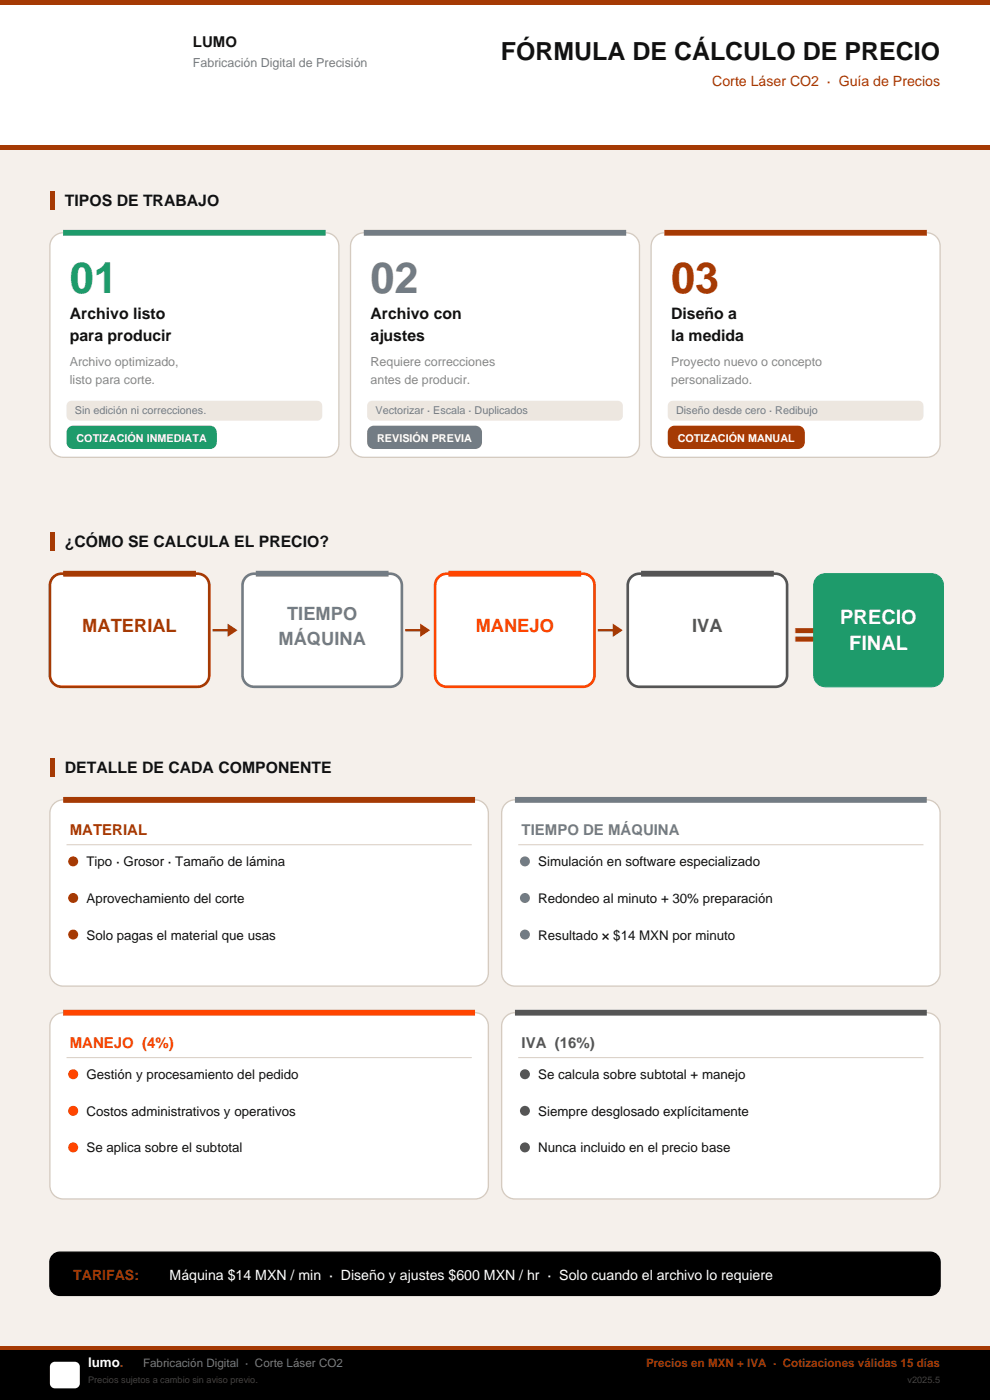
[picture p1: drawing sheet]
<svg xmlns="http://www.w3.org/2000/svg" width="210mm" height="297mm" viewBox="0 0 210 297" stroke-linecap="round" stroke-linejoin="round" font-family="sans-serif">
<path d="M0 0h210v297h-210z" fill-rule="evenodd" fill="#f5f0eb"/>
<path d="M0 0h210v31.8h-210z" fill-rule="evenodd" fill="#fff"/>
<g fill="#a53a04">
<path d="M0 30.7h210v1.1h-210z" fill-rule="evenodd"/>
<path d="M0 0h210v1.1h-210z" fill-rule="evenodd"/>
<path d="M10.6 40.6h1v3.8h-1z" fill-rule="evenodd"/>
</g>
<path d="M11.2 50.4a2.82 2.82 0 0 1 2.2-1h55.7a2.82 2.82 0 0 1 2.8 2.8v42a2.82 2.82 0 0 1-2.8 2.8h-55.7a2.82 2.82 0 0 1-2.8-2.8v-42l.1-.6z" fill-rule="evenodd" fill="#fff" stroke="#d5cbc0" stroke-width=".28"/>
<path d="M13.4 49.4h55.7" fill="none" stroke="#1e9b6b" stroke-width="1.2" stroke-linecap="butt"/>
<path d="M14.3 85.5l.9-.5h52.1a1.06 1.06 0 0 1 1.1 1.1v2.1a1.06 1.06 0 0 1-1.1 1.1h-52.1a1.06 1.06 0 0 1-1.1-1.1v-2.1z" fill-rule="evenodd" fill="#ede7e0"/>
<path d="M14.4 90.9l.7-.5 .4-.1h29.1a1.41 1.41 0 0 1 1.4 1.4v2.1a1.41 1.41 0 0 1-1.4 1.4h-29.1a1.41 1.41 0 0 1-1.4-1.4v-2.1z" fill-rule="evenodd" fill="#1e9b6b"/>
<path d="M75 50.4a2.82 2.82 0 0 1 2.2-1h55.6a2.82 2.82 0 0 1 2.8 2.8v42a2.82 2.82 0 0 1-2.8 2.8h-55.6a2.82 2.82 0 0 1-2.8-2.8v-42v-.6z" fill-rule="evenodd" fill="#fff" stroke="#d5cbc0" stroke-width=".28"/>
<path d="M77.2 49.4h55.6" fill="none" stroke="#737c84" stroke-width="1.2" stroke-linecap="butt"/>
<path d="M78.1 85.5l.8-.5h52.2a1.06 1.06 0 0 1 1 1.1v2.1a1.06 1.06 0 0 1-1 1.1h-52.2a1.06 1.06 0 0 1-1-1.1v-2.1z" fill-rule="evenodd" fill="#ede7e0"/>
<path d="M78.2 90.9l.6-.5 .5-.1h21.5a1.41 1.41 0 0 1 1.4 1.4v2.1a1.41 1.41 0 0 1-1.4 1.4h-21.5a1.41 1.41 0 0 1-1.4-1.4v-2.1z" fill-rule="evenodd" fill="#737c84"/>
<path d="M138.7 50.4a2.82 2.82 0 0 1 2.2-1h55.7a2.82 2.82 0 0 1 2.8 2.8v42a2.82 2.82 0 0 1-2.8 2.8h-55.7a2.82 2.82 0 0 1-2.8-2.8v-42l.1-.6z" fill-rule="evenodd" fill="#fff" stroke="#d5cbc0" stroke-width=".28"/>
<path d="M140.9 49.4h55.7" fill="none" stroke="#a53a04" stroke-width="1.2" stroke-linecap="butt"/>
<path d="M141.9 85.5l.8-.5h52.1a1.06 1.06 0 0 1 1.1 1.1v2.1a1.06 1.06 0 0 1-1.1 1.1h-52.1a1.06 1.06 0 0 1-1.1-1.1v-2.1z" fill-rule="evenodd" fill="#ede7e0"/>
<g fill="#a53a04">
<path d="M141.9 90.9l.7-.5 .5-.1h26.2a1.41 1.41 0 0 1 1.4 1.4v2.1a1.41 1.41 0 0 1-1.4 1.4h-26.2a1.41 1.41 0 0 1-1.5-1.4v-2.1z" fill-rule="evenodd"/>
<path d="M10.6 112.9h1v3.9h-1z" fill-rule="evenodd"/>
</g>
<path d="M11.5 122.3l1-.5 .6-.1h28.8a2.47 2.47 0 0 1 2.5 2.5v19a2.47 2.47 0 0 1-2.5 2.5h-28.8a2.47 2.47 0 0 1-2.5-2.5v-19a2.46 2.46 0 0 1 .9-1.9z" fill-rule="evenodd" fill="#fff" stroke="#a53a04" stroke-width=".56"/>
<path d="M13.4 121.7h28.2" fill="none" stroke="#a53a04" stroke-width="1.2" stroke-linecap="butt"/>
<path d="M45.1 133.7h4.6" fill="none" stroke="#a53a04" stroke-width=".49"/>
<path d="M48.3 132.3l2.1 1.4-2.1 1.4z" fill="#a53a04"/>
<path d="M52.4 122.3l.9-.5 .6-.1h28.9a2.47 2.47 0 0 1 2.4 2.5v19a2.47 2.47 0 0 1-2.4 2.5h-28.9a2.47 2.47 0 0 1-2.5-2.5v-19a2.46 2.46 0 0 1 1-1.9z" fill-rule="evenodd" fill="#fff" stroke="#737c84" stroke-width=".56"/>
<path d="M54.3 121.7h28.1" fill="none" stroke="#737c84" stroke-width="1.2" stroke-linecap="butt"/>
<path d="M86 133.7h4.5" fill="none" stroke="#a53a04" stroke-width=".49"/>
<path d="M89.1 132.3l2.1 1.4-2.1 1.4z" fill="#a53a04"/>
<path d="M93.2 122.3l1-.5 .6-.1h28.8a2.47 2.47 0 0 1 2.5 2.5v19a2.47 2.47 0 0 1-2.5 2.5h-28.8a2.47 2.47 0 0 1-2.5-2.5v-19a2.46 2.46 0 0 1 .9-1.9z" fill-rule="evenodd" fill="#fff" stroke="#ff4500" stroke-width=".56"/>
<path d="M95.1 121.7h28.2" fill="none" stroke="#ff4500" stroke-width="1.2" stroke-linecap="butt"/>
<path d="M126.8 133.7h4.6" fill="none" stroke="#a53a04" stroke-width=".49"/>
<path d="M130 132.3l2.1 1.4-2.1 1.4z" fill="#a53a04"/>
<path d="M134.1 122.3l1-.5 .5-.1h28.9a2.47 2.47 0 0 1 2.5 2.5v19a2.47 2.47 0 0 1-2.5 2.5h-28.9a2.47 2.47 0 0 1-2.4-2.5v-19a2.46 2.46 0 0 1 .9-1.9z" fill-rule="evenodd" fill="#fff" stroke="#555" stroke-width=".56"/>
<path d="M136 121.7h28.1" fill="none" stroke="#555" stroke-width="1.2" stroke-linecap="butt"/>
<path d="M173.5 122.3l1-.5 .6-.1h22.6a2.47 2.47 0 0 1 2.4 2.5v19a2.47 2.47 0 0 1-2.4 2.5h-22.6a2.47 2.47 0 0 1-2.5-2.5v-19a2.46 2.46 0 0 1 .9-1.9z" fill-rule="evenodd" fill="#1e9b6b" stroke="#1e9b6b" stroke-width=".21"/>
<path d="M10.6 160.9h1v3.8h-1z" fill-rule="evenodd" fill="#a53a04"/>
<path d="M11.6 170.3l1.2-.5 .6-.1h87.4a2.82 2.82 0 0 1 2.8 2.8v33.9a2.82 2.82 0 0 1-2.8 2.8h-87.4a2.82 2.82 0 0 1-2.8-2.8v-33.9a2.82 2.82 0 0 1 1-2.2z" fill-rule="evenodd" fill="#fff" stroke="#d5cbc0" stroke-width=".28"/>
<path d="M13.4 169.7h87.4" fill="none" stroke="#a53a04" stroke-width="1.2" stroke-linecap="butt"/>
<path d="M14.1 179.2h86" fill="none" stroke="#d5cbc0" stroke-width=".21"/>
<g fill="#a53a04">
<circle cx="15.5" cy="182.7" r="1.06"/>
<circle cx="15.5" cy="190.5" r="1.06"/>
<circle cx="15.5" cy="198.3" r="1.06"/>
</g>
<path d="M107.5 170.3l1.1-.5 .6-.1h87.4a2.82 2.82 0 0 1 2.8 2.8v33.9a2.82 2.82 0 0 1-2.8 2.8h-87.4a2.82 2.82 0 0 1-2.8-2.8v-33.9a2.82 2.82 0 0 1 1.1-2.2z" fill-rule="evenodd" fill="#fff" stroke="#d5cbc0" stroke-width=".28"/>
<path d="M109.2 169.7h87.4" fill="none" stroke="#737c84" stroke-width="1.2" stroke-linecap="butt"/>
<path d="M109.9 179.2h86" fill="none" stroke="#d5cbc0" stroke-width=".21"/>
<g fill="#737c84">
<circle cx="111.3" cy="182.7" r="1.06"/>
<circle cx="111.3" cy="190.5" r="1.06"/>
<circle cx="111.3" cy="198.3" r="1.06"/>
</g>
<path d="M11.6 215.5l1.2-.6 .6-.1h87.4a2.82 2.82 0 0 1 2.8 2.9v33.8a2.82 2.82 0 0 1-2.8 2.9h-87.4a2.82 2.82 0 0 1-2.8-2.9v-33.8a2.82 2.82 0 0 1 1-2.2z" fill-rule="evenodd" fill="#fff" stroke="#d5cbc0" stroke-width=".28"/>
<path d="M13.4 214.8h87.4" fill="none" stroke="#ff4500" stroke-width="1.2" stroke-linecap="butt"/>
<path d="M14.1 224.4h86" fill="none" stroke="#d5cbc0" stroke-width=".21"/>
<g fill="#ff4500">
<circle cx="15.5" cy="227.9" r="1.06"/>
<circle cx="15.5" cy="235.7" r="1.06"/>
<circle cx="15.5" cy="243.4" r="1.06"/>
</g>
<path d="M107.5 215.5l1.1-.6 .6-.1h87.4a2.82 2.82 0 0 1 2.8 2.9v33.8a2.82 2.82 0 0 1-2.8 2.9h-87.4a2.82 2.82 0 0 1-2.8-2.9v-33.8a2.82 2.82 0 0 1 1.1-2.2z" fill-rule="evenodd" fill="#fff" stroke="#d5cbc0" stroke-width=".28"/>
<path d="M109.2 214.8h87.4" fill="none" stroke="#555" stroke-width="1.2" stroke-linecap="butt"/>
<path d="M109.9 224.4h86" fill="none" stroke="#d5cbc0" stroke-width=".21"/>
<g fill="#555">
<circle cx="111.3" cy="227.9" r="1.06"/>
<circle cx="111.3" cy="235.7" r="1.06"/>
<circle cx="111.3" cy="243.4" r="1.06"/>
</g>
<path d="M11.2 266.3l.9-.6 .6-.1h184.6a2.12 2.12 0 0 1 2.1 2.2v4.9a2.12 2.12 0 0 1-2.1 2.1h-184.6a2.12 2.12 0 0 1-2.1-2.1v-4.9l.1-.6z" fill-rule="evenodd" fill="#000" stroke="#000" stroke-width=".28"/>
<path d="M0 286.4h210v10.6h-210z" fill-rule="evenodd" fill="#000"/>
<path d="M0 285.7h210v.7h-210z" fill-rule="evenodd" fill="#a53a04"/>
<path d="M11 289.1l.6-.2h4.3a1.06 1.06 0 0 1 1 1v3.6a1.06 1.06 0 0 1-1 1h-4.3a1.06 1.06 0 0 1-1-1v-3.6z" fill-rule="evenodd" fill="#fff"/>
<text font-size="9.2" fill="#1e9b6b" x="14.8" y="62.1">01</text>
<text font-size="9.2" fill="#737c84" x="78.6" y="62.1">02</text>
<text font-size="9.2" fill="#a53a04" x="142.4" y="62.1">03</text>
<text font-size="8.5" fill="#a53a04" x="168.4" y="136.9">=</text>
<text font-size="5.3" fill="#111" x="106.2" y="12.7">FÓRMULA DE CÁLCULO DE PRECIO</text>
<g font-size="4.2" fill="#fff">
<text x="178.2" y="132.3">PRECIO</text>
<text x="180.1" y="137.9">FINAL</text>
</g>
<g font-size="3.9" fill="#737c84">
<text x="60.9" y="131.6">TIEMPO</text>
<text x="59.1" y="136.9">MÁQUINA</text>
</g>
<text font-size="3.9" fill="#a53a04" x="17.5" y="134.1">MATERIAL</text>
<text font-size="3.9" fill="#ff4500" x="100.9" y="134.1">MANEJO</text>
<text font-size="3.9" fill="#555" x="146.8" y="134.1">IVA</text>
<g font-size="3.4" fill="#111">
<text x="13.8" y="43.7">TIPOS DE TRABAJO</text>
<text x="14.8" y="67.7">Archivo listo</text>
<text x="78.6" y="67.7">Archivo con</text>
<text x="142.4" y="67.7">Diseño a</text>
<text x="14.8" y="72.3">para producir</text>
<text x="78.6" y="72.3">ajustes</text>
<text x="142.4" y="72.3">la medida</text>
<text x="13.8" y="116.1">¿CÓMO SE CALCULA EL PRECIO?</text>
<text x="13.8" y="164">DETALLE DE CADA COMPONENTE</text>
</g>
<text font-size="3.2" fill="#111" x="40.9" y="9.9">LUMO</text>
<text font-size="3.2" fill="#a53a04" x="14.8" y="177.1">MATERIAL</text>
<text font-size="3.2" fill="#737c84" x="110.6" y="177.1">TIEMPO DE MÁQUINA</text>
<text font-size="3.2" fill="#ff4500" x="14.8" y="222.2">MANEJO (4%)</text>
<text font-size="3.2" fill="#555" x="110.6" y="222.2">IVA (16%)</text>
<g font-size="3" fill="#a53a04">
<text x="151.1" y="18.3">Corte Láser CO2 · Guía de Precios</text>
<text x="15.5" y="271.6">TARIFAS:</text>
</g>
<text font-size="3" fill="#fff" x="36" y="271.6">Máquina $14 MXN / min · Diseño y ajustes $600 MXN / hr · Solo cuando el archivo lo requiere</text>
<g font-size="2.8" fill="#111">
<text x="18.3" y="183.8">Tipo · Grosor · Tamaño de lámina</text>
<text x="114.2" y="183.8">Simulación en software especializado</text>
<text x="18.3" y="191.6">Aprovechamiento del corte</text>
<text x="114.2" y="191.6">Redondeo al minuto + 30% preparación</text>
<text x="18.3" y="199.3">Solo pagas el material que usas</text>
<text x="114.2" y="199.3">Resultado × $14 MXN por minuto</text>
<text x="18.3" y="229">Gestión y procesamiento del pedido</text>
<text x="114.2" y="229">Se calcula sobre subtotal + manejo</text>
<text x="18.3" y="236.7">Costos administrativos y operativos</text>
<text x="114.2" y="236.7">Siempre desglosado explícitamente</text>
<text x="18.3" y="244.5">Se aplica sobre el subtotal</text>
<text x="114.2" y="244.5">Nunca incluido en el precio base</text>
</g>
<text font-size="2.8" fill="#fff" x="18.7" y="289.9">lumo.</text>
<text font-size="2.6" fill="#737c84" x="40.9" y="14.1">Fabricación Digital de Precisión</text>
<g font-size="2.6" fill="#888">
<text x="14.8" y="77.6">Archivo optimizado,</text>
<text x="78.6" y="77.6">Requiere correcciones</text>
<text x="142.4" y="77.6">Proyecto nuevo o concepto</text>
<text x="14.8" y="81.5">listo para corte.</text>
<text x="78.6" y="81.5">antes de producir.</text>
<text x="142.4" y="81.5">personalizado.</text>
</g>
<text font-size="2.5" fill="#727c83" x="30.3" y="289.9">Fabricación Digital · Corte Láser CO2</text>
<text font-size="2.5" fill="#a53a04" x="137" y="289.9">Precios en MXN + IVA · Cotizaciones válidas 15 días</text>
<g font-size="2.3" fill="#737c84">
<text x="15.9" y="87.8">Sin edición ni correcciones.</text>
<text x="79.6" y="87.8">Vectorizar · Escala · Duplicados</text>
<text x="143.4" y="87.8">Diseño desde cero · Redibujo</text>
</g>
<g font-size="2.3" fill="#fff">
<text x="16.2" y="93.8">COTIZACIÓN INMEDIATA</text>
<text x="80" y="93.8">REVISIÓN PREVIA</text>
<text x="143.8" y="93.8">COTIZACIÓN MANUAL</text>
</g>
<g font-size="1.9" fill="#444">
<text x="18.7" y="293.5">Precios sujetos a cambio sin aviso previo.</text>
<text x="192.5" y="293.5">v2025.5</text>
</g>
</svg>
